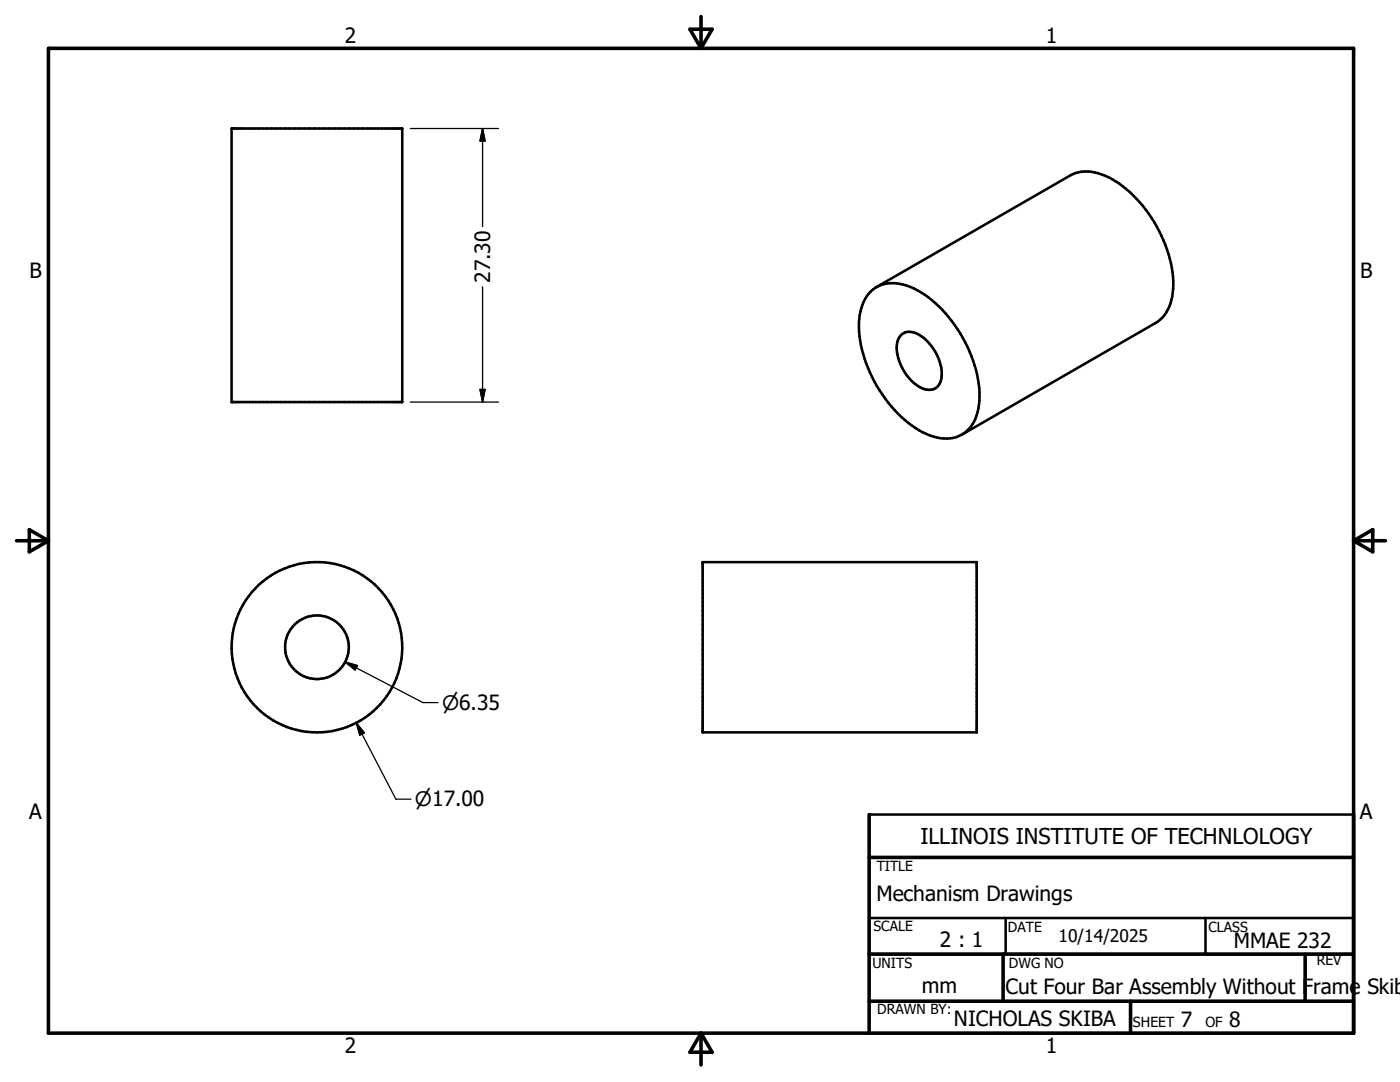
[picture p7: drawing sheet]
<svg xmlns="http://www.w3.org/2000/svg" width="279mm" height="216mm" viewBox="0 0 279 216" stroke-linecap="round" stroke-linejoin="round" font-family="sans-serif">
<g fill="none" stroke="#000" stroke-width=".51">
<path d="M46.2 25.6h34.1v54.6h-34.1zM173.8 58.1a6.7 6.7 0 0 1 7.2-1.1 22.1 22.1 0 0 1 11.2 10.4 22 22 0 0 1 3.1 14.1 6.5 6.5 0 0 1-7.6 5.9 17.8 17.8 0 0 1-10.4-7 25.3 25.3 0 0 1-5.8-16.8 9.1 9.1 0 0 1 2.3-5.5zM174.9 57.3l38.7-22.3a8.1 8.1 0 0 1 7.6 .4 25.9 25.9 0 0 1 12 15.3 15.4 15.4 0 0 1-.1 11.1l-1.1 1.5-1.4 1.1-38.6 22.3M179.8 66.9a2.85 2.85 0 0 1 3.7-.1 9.6 9.6 0 0 1 4.4 8.6 2.58 2.58 0 0 1-4.2 1.9 9.6 9.6 0 0 1-4.6-9l.2-.7zM140.2 112.2h54.7v33.9h-54.7zM173.5 162.5h96.6M173.5 183.2h96.6v7.2h-96.6zM200.7 183.2v7.2M240.6 183.2v7.2M173.5 206.2h96.6"/>
<circle cx="63.2" cy="129.1" r="17"/>
<circle cx="63.3" cy="129.2" r="6.4"/>
</g>
<g fill="none" stroke="#000" stroke-width=".71">
<path d="M9.7 9.6h260.4v196.6h-260.4zM137.7 5.8h4.4l-2.2 3.8zM139.9 3.3v6.3M3.3 107.9h6.4M5.8 105.7l3.9 2.2-3.9 2.2zM270.1 107.9h6.4M270.1 107.9l3.9-2.2v4.4zM173.5 171.1h96.6M173.5 162.5v43.7M173.5 190.4h96.6M173.5 199.8h96.6M200.2 190.4v9.4"/>
<path d="M225.6 199.8v6.4M260.5 190.4v9.4M139.9 206.2v6.3M139.9 206.2l2.2 3.8h-4.4z"/>
</g>
<path d="M81.9 25.6h17.6M96.3 25.6v19.6M96.3 25.6l.5 2.5h-1zM96.3 57.2v23M95.8 77.7h1l-.5 2.5zM81.9 80.2h17.6M68.9 132.1l15.5 8.1h3M68.9 132.1l2.4 .7-.4 .9zM71.1 144.2l7.9 15.3h3M71.1 144.2l1.6 2-.9 .5z" fill="none" stroke="#000" stroke-width=".25"/>
<path d="M96.3 25.6l.5 2.5h-1zM95.8 77.7h1l-.5 2.5zM68.9 132.1l2.4 .7-.4 .9zM71.1 144.2l1.6 2-.9 .5z" fill="#000" stroke="#000" stroke-width=".25"/>
<text font-size="4.4" x="183.7" y="168.4">ILLINOIS INSTITUTE OF TECHNLOLOGY</text>
<g font-size="4.2">
<text x="68.8" y="8.7">2</text>
<text x="208.7" y="8.7">1</text>
<text x="5.9" y="55.5">B</text>
<text x="97.8" y="56.4" transform="rotate(-90 97.8 56.4)">27.30</text>
<text x="271.4" y="55.5">B</text>
<text x="5.8" y="163.4">A</text>
<text x="271.4" y="163.4">A</text>
<text x="174.9" y="179.7">Mechanism Drawings</text>
<text x="187.6" y="188.9">2 : 1</text>
<text x="246.2" y="189.2">MMAE 232</text>
<text x="184" y="198.2">mm</text>
<text x="200.7" y="198.4">Cut Four Bar Assembly Without Frame Skib</text>
<text x="190.4" y="204.7">NICHOLAS SKIBA</text>
<text x="235.7" y="205">7</text>
<text x="245.3" y="205">8</text>
<text x="68.8" y="210.2">2</text>
<text x="208.7" y="210.2">1</text>
</g>
<g font-size="4">
<text x="88.2" y="141.6">n6.35</text>
<text x="82.8" y="160.9">n17.00</text>
</g>
<text font-size="3.5" x="211.2" y="187.9">10/14/2025</text>
<g font-size="2.8">
<text x="175" y="173.8">TITLE</text>
<text x="174.3" y="185.8">SCALE</text>
<text x="201.2" y="186">DATE</text>
<text x="241.2" y="186">CLASS</text>
<text x="174.1" y="193.2">UNITS</text>
<text x="201.3" y="193.2">DWG NO</text>
<text x="262.8" y="192.6">REV</text>
<text x="175.1" y="202.4">DRAWN BY:</text>
<text x="226.1" y="205">SHEET</text>
<text x="240.6" y="205">OF</text>
</g>
</svg>
